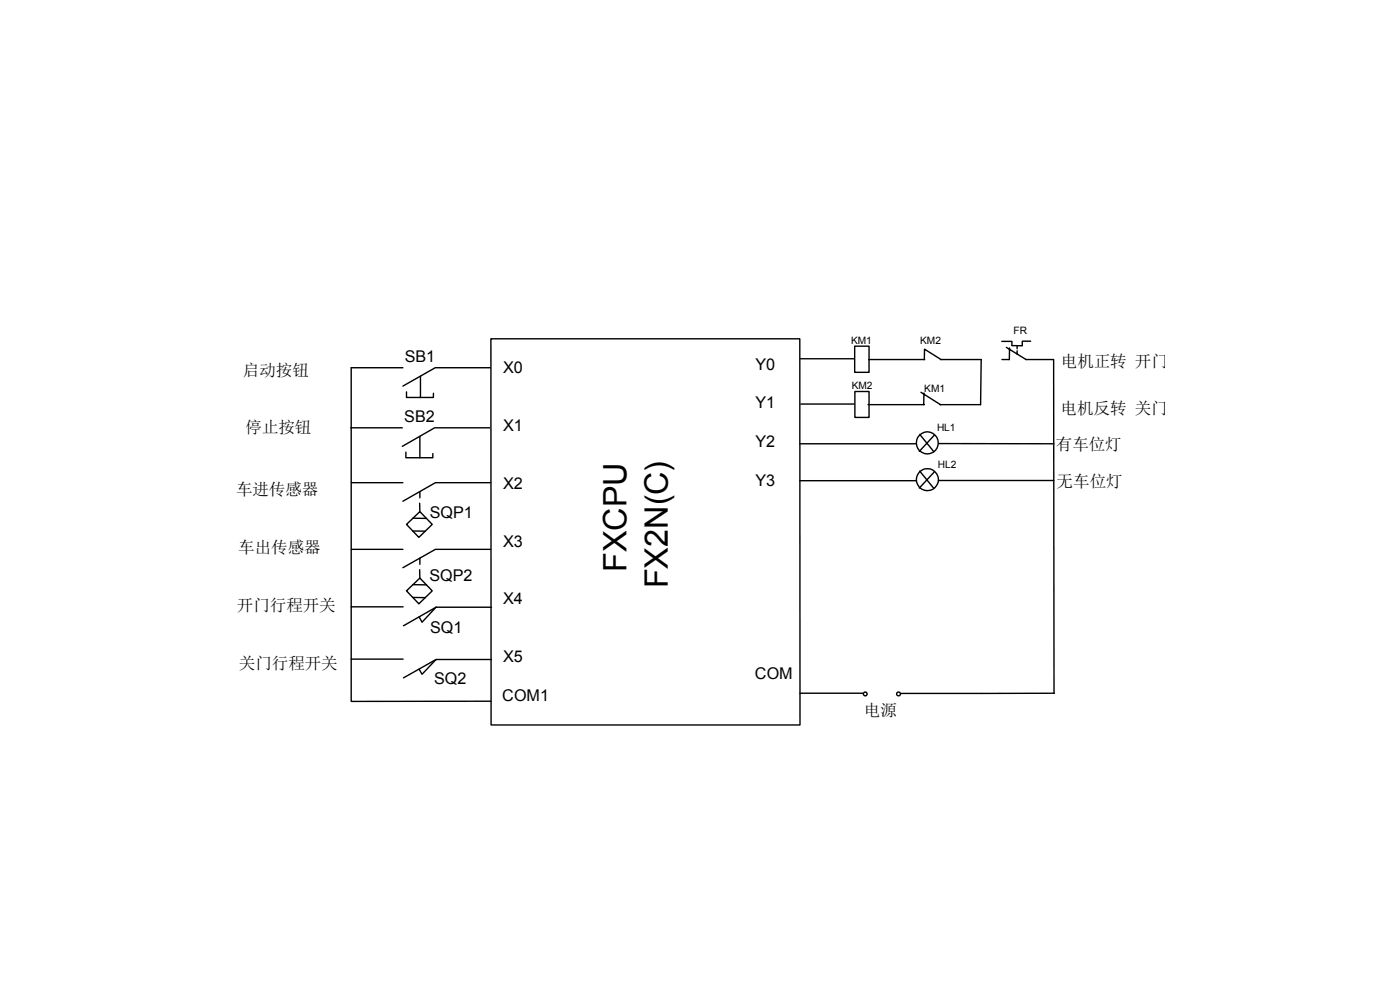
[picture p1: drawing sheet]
<svg xmlns="http://www.w3.org/2000/svg" width="297mm" height="210mm" viewBox="0 0 297 210" stroke-linecap="round" stroke-linejoin="round" font-family="sans-serif">
<g fill="none" stroke="#000" stroke-width=".3">
<path d="M85.5 78h-11v70.8l29.7-.1M89.2 79.8v4.5h-3v-1.2M104.1 78h-11.8l-6.8 3.9M104.1 71.9h65.6v81.9h-65.5zM169.8 76.1h11.4M181.3 73.4h3.1v5.6h-3.1zM184.3 76.3h11.9M196.1 76.3v-2.2l3.5 2.2M199.5 76.3h8.7l-.2 9.5h-8.6M213.5 73.7l4.2 2.6h5.8l.1 70.8M214.2 73.8l-.1 2.5h-1.5M215.8 73.3v.7"/>
<path d="M215.8 74.4v.7M218.7 72.4h-1.8v.9h-2.2v-.9h-2.2M74.4 90.7h10.9M89.1 92.6v4.5h-3v-1.2M91.8 96.2v.9h-2.7M91.9 83.4v.9h-2.7M103.9 90.7h-11.7l-6.9 4M169.7 94.1h24.6M169.9 85.7h11.3M181.4 83h3v5.5h-3zM184.1 85.8h11.9M195.1 92.1l3 3.7"/>
<path d="M195.1 99.9l3 3.7M195.4 83.2l4.1 2.6M196 83.4v2.4M198.2 92.3l-3.2 3.4M199.1 94.1h24.5M74.5 102.4h11M74.5 116.5h11M86.2 111.2l2.9-2.7 2.6 2.7-2.8 2.8zM87.5 112.6l2.7 .1M87.6 109.9l2.9 .1M89 106.7l.1 1.8M89.1 104.3v1.3"/>
<path d="M89.1 118.4v1.3M104.1 102.4h-11.7l-6.9 3.9M104.1 116.5h-11.7l-6.9 3.9M169.7 102h24.6M198.2 100.1l-3.2 3.4M199.1 101.9h24.5M74.5 128.7h11M74.5 139.8h11M86.2 125.3l2.9-2.7 2.6 2.7-2.8 2.8zM87.5 126.7l2.7 .1M87.6 124l2.9 .1M88.9 130.8l.6 1.2 3-3.2-6.9 3.9"/>
<path d="M89 120.8l.1 1.8M92.5 128.8h11.8M92.5 139.9h11.8M88.9 141.9l.6 1.1 3-3.1-6.9 3.9M169.7 147.1h13.4M223.7 147.1h-32.6"/>
<circle cx="196.7" cy="93.9" r="2.32"/>
<circle cx="196.7" cy="101.8" r="2.34"/>
<circle cx="183.6" cy="147.2" r=".42"/>
<circle cx="190.6" cy="147.2" r=".42"/>
</g>
<g font-size="6.9">
<text x="132.9" y="121.4" transform="rotate(-90 132.9 121.4)">FXCPU</text>
<text x="141.6" y="124.8" transform="rotate(-90 141.6 124.8)">FX2N(C)</text>
</g>
<g font-size="3.5">
<text x="225" y="77.7">电机正转 开门</text>
<text x="51.5" y="79.7">启动按钮</text>
<text x="225" y="87.9">电机反转 关门</text>
<text x="52.1" y="91.9">停止按钮</text>
<text x="224" y="95.5">有车位灯</text>
<text x="50.1" y="105.1">车进传感器</text>
<text x="224.2" y="103.4">无车位灯</text>
<text x="50.5" y="117.3">车出传感器</text>
<text x="50.2" y="129.7">开门行程开关</text>
<text x="50.7" y="141.9">关门行程开关</text>
<text x="183.3" y="151.8">电源</text>
</g>
<g font-size="3.4">
<text x="85.9" y="76.7">SB1</text>
<text x="106.7" y="79.1">X0</text>
<text x="160.3" y="78.4">Y0</text>
<text x="85.8" y="89.5">SB2</text>
<text x="160.3" y="86.6">Y1</text>
<text x="106.7" y="91.3">X1</text>
<text x="160.3" y="94.8">Y2</text>
<text x="106.7" y="103.7">X2</text>
<text x="160.3" y="103">Y3</text>
<text x="91.2" y="109.8">SQP1</text>
<text x="106.7" y="115.9">X3</text>
<text x="91.1" y="123.3">SQP2</text>
<text x="106.7" y="128.2">X4</text>
<text x="91.2" y="134.3">SQ1</text>
<text x="106.7" y="140.5">X5</text>
<text x="92.1" y="145.1">SQ2</text>
<text x="106.6" y="148.7">COM1</text>
<text x="160.1" y="144">COM</text>
</g>
<g font-size="2.2">
<text x="215" y="70.9">FR</text>
<text x="180.6" y="72.9">KM1</text>
<text x="195.2" y="72.9">KM2</text>
<text x="180.7" y="82.6">KM2</text>
<text x="196.1" y="83.1">KM1</text>
<text x="198.8" y="91.4">HL1</text>
<text x="199" y="99.2">HL2</text>
</g>
</svg>
